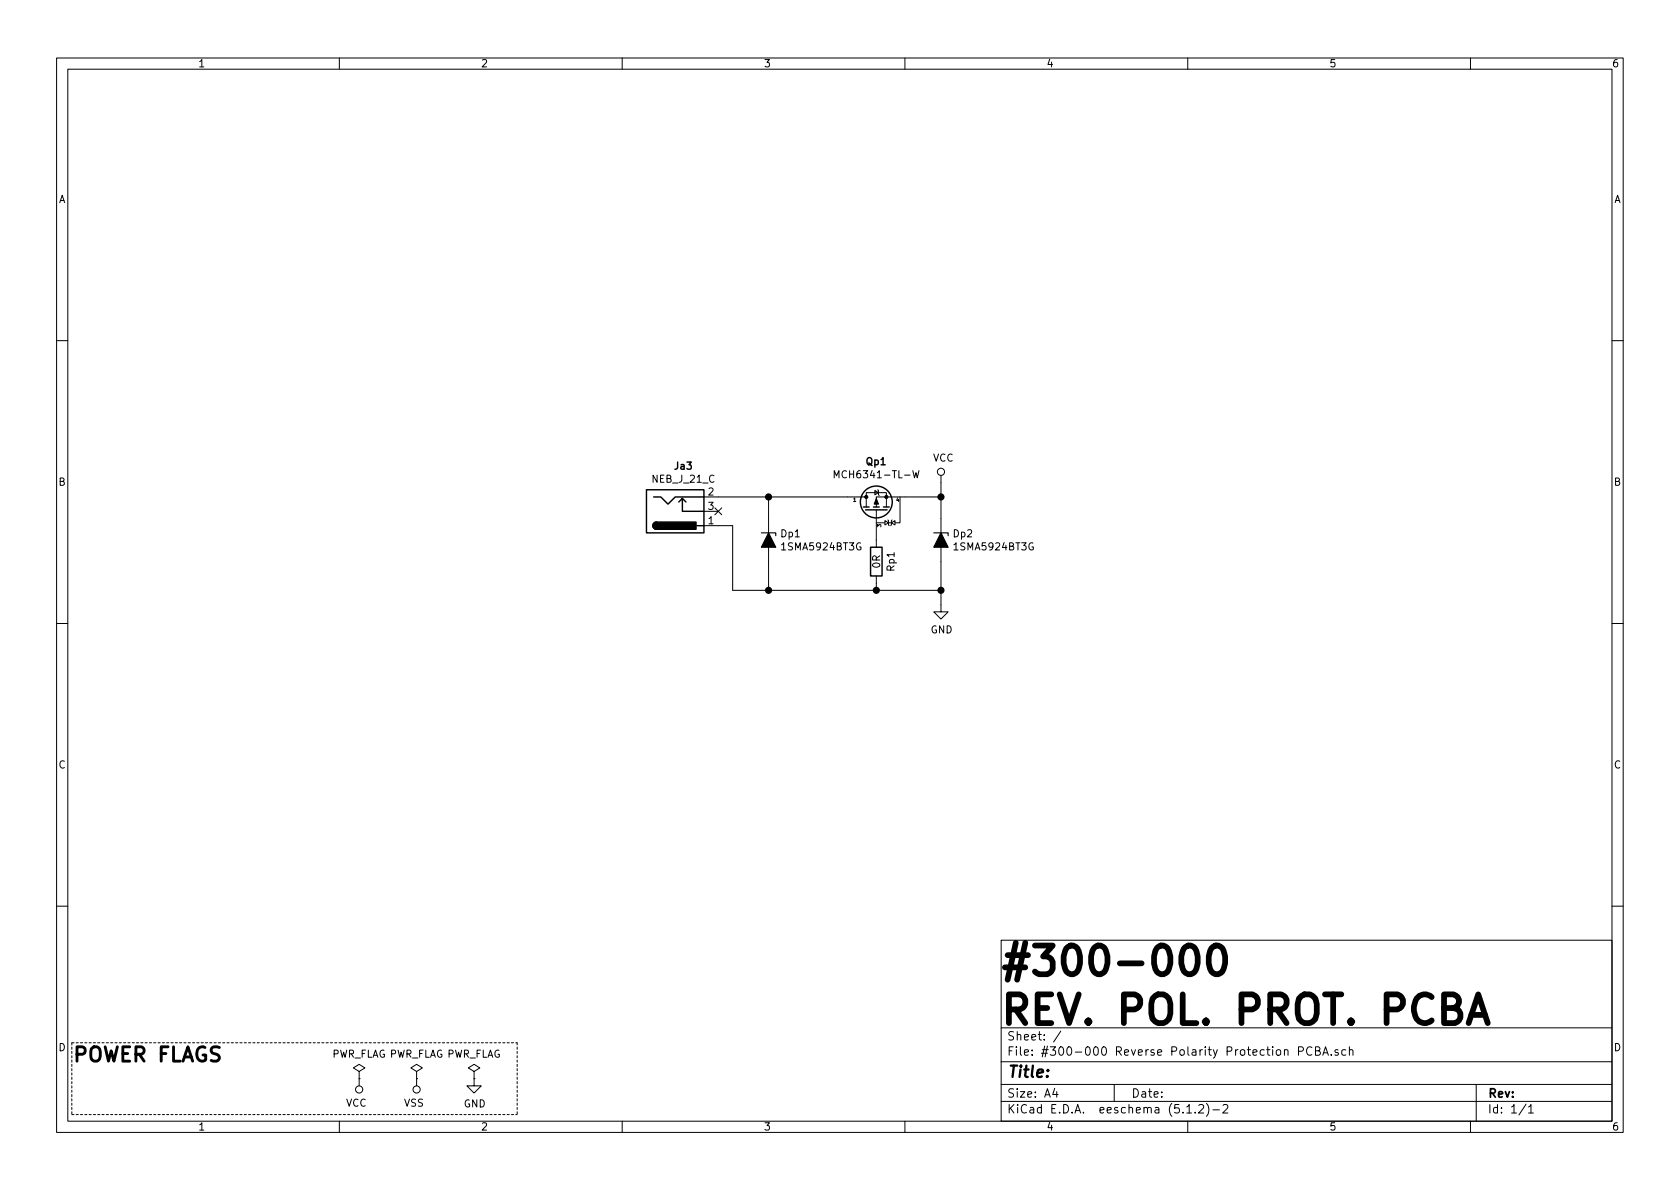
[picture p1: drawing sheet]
EESchema Schematic File Version 4
LIBS:#300-000 Reverse Polarity Protection PCBA-cache
EELAYER 29 0
EELAYER END
$Descr A4 11693 8268
encoding utf-8
Sheet 1 1
Title ""
Date ""
Rev ""
Comp ""
Comment1 ""
Comment2 ""
Comment3 ""
Comment4 ""
$EndDescr
$Comp
L power:PWR_FLAG #FLG0101
U 1 1
P 2500 7500
F 0 "#FLG0101" H 2500 7575 50  0001 C CNN
F 1 "PWR_FLAG" H 2500 7673 50  0000 C CNN
F 2 "" H 2500 7500 50  0001 C CNN
F 3 "" H 2500 7500 50  0001 C CNN
	1    2500 7500
	1    0    0    -1  
$EndComp
$Comp
L power:VCC #PWR0124
U 1 1
P 2500 7500
F 0 "#PWR0124" H 2500 7350 50  0001 C CNN
F 1 "VCC" H 2518 7673 50  0000 C CNN
F 2 "" H 2500 7500 50  0001 C CNN
F 3 "" H 2500 7500 50  0001 C CNN
	1    2500 7500
	-1   0    0    1   
$EndComp
$Comp
L power:PWR_FLAG #FLG0102
U 1 1
P 2900 7500
F 0 "#FLG0102" H 2900 7575 50  0001 C CNN
F 1 "PWR_FLAG" H 2900 7673 50  0000 C CNN
F 2 "" H 2900 7500 50  0001 C CNN
F 3 "" H 2900 7500 50  0001 C CNN
	1    2900 7500
	1    0    0    -1  
$EndComp
$Comp
L power:VSS #PWR0125
U 1 1
P 2900 7500
F 0 "#PWR0125" H 2900 7350 50  0001 C CNN
F 1 "VSS" H 2918 7673 50  0000 C CNN
F 2 "" H 2900 7500 50  0001 C CNN
F 3 "" H 2900 7500 50  0001 C CNN
	1    2900 7500
	-1   0    0    1   
$EndComp
$Comp
L power:PWR_FLAG #FLG0103
U 1 1
P 3300 7500
F 0 "#FLG0103" H 3300 7575 50  0001 C CNN
F 1 "PWR_FLAG" H 3300 7673 50  0000 C CNN
F 2 "" H 3300 7500 50  0001 C CNN
F 3 "" H 3300 7500 50  0001 C CNN
	1    3300 7500
	1    0    0    -1  
$EndComp
$Comp
L power:GND #PWR0126
U 1 1
P 3300 7500
F 0 "#PWR0126" H 3300 7250 50  0001 C CNN
F 1 "GND" H 3305 7327 50  0000 C CNN
F 2 "" H 3300 7500 50  0001 C CNN
F 3 "" H 3300 7500 50  0001 C CNN
	1    3300 7500
	1    0    0    -1  
$EndComp
Wire Notes Line
	500  7250 500  7750
Wire Notes Line
	3600 7250 3600 7750
Wire Notes Line
	500  7750 3600 7750
Wire Notes Line
	500  7250 3600 7250
Text Notes 500  7400 0    100  ~ 20
POWER FLAGS
$Comp
L Transistors_MOSFET_P_Channel:ON_Semi_MCH6341-TL-W Qp1
U 1 1
P 6100 3550
F 0 "Qp1" V 6443 3550 50  0000 C CNB
F 1 "MCH6341-TL-W" V 6352 3550 50  0000 C CNN
F 2 "Transistors_MOSFET_P_Channel_SMD:ON_Semi_MCH6341-TL-W" H 6100 3300 20  0001 C CNN
F 3 "https://www.onsemi.com/pub/Collateral/MCH6341-D.PDF" H 6100 3550 50  0001 C CNN
	1    6100 3550
	0    -1   -1   0   
$EndComp
$Comp
L Connectors_Jacks_DC_2.1:Lumberg_NEB_J_21_C Ja3
U 1 1
P 4700 3550
F 0 "Ja3" H 4757 3867 50  0000 C CNB
F 1 "NEB_J_21_C" H 4757 3776 50  0000 C CNN
F 2 "Connectors_Jacks_DC_2.1:Lumberg_NEB_J_21_C" H 4700 3550 20  0001 C CNN
F 3 "~" H 4750 3590 50  0001 C CNN
	1    4700 3550
	1    0    0    -1  
$EndComp
Wire Wire Line
	5000 3650 5100 3650
$Comp
L Diodes_Zener:ON_Semi_1SMA5924BT3G Dp1
U 1 1
P 5350 3750
F 0 "Dp1" V 5304 3829 50  0000 L CNN
F 1 "1SMA5924BT3G" V 5395 3829 50  0000 L CNN
F 2 "Diodes_Zener_SMD:ON_Semi_1SMA5924BT3G" H 5350 3750 50  0001 C CNN
F 3 "https://www.onsemi.com/pub/Collateral/1SMA5913BT3-D.PDF" H 5350 3750 50  0001 C CNN
	1    5350 3750
	0    1    1    0   
$EndComp
$Comp
L Resistors:R Rp1
U 1 1
P 6100 3900
F 0 "Rp1" V 6200 3900 50  0000 C CNN
F 1 "0R" V 6100 3900 50  0000 C CNN
F 2 "Resistors_SMD:R_0603_1608M" V 6030 3900 50  0001 C CNN
F 3 "" H 6100 3900 50  0001 C CNN
	1    6100 3900
	1    0    0    1   
$EndComp
Wire Wire Line
	6100 4050 6100 4100
Wire Wire Line
	6100 4100 5350 4100
Wire Wire Line
	5350 4100 5100 4100
Wire Wire Line
	5100 3650 5100 4100
Connection ~ 5350 4100
Wire Wire Line
	5000 3450 5350 3450
Wire Wire Line
	5350 3900 5350 4100
Wire Wire Line
	5350 3600 5350 3450
Connection ~ 5350 3450
Wire Wire Line
	5350 3450 5900 3450
Wire Wire Line
	6100 4100 6550 4100
Wire Wire Line
	6550 4100 6550 4200
Connection ~ 6100 4100
$Comp
L power:GND #PWR0142
U 1 1
P 6550 4200
F 0 "#PWR0142" H 6550 3950 50  0001 C CNN
F 1 "GND" H 6555 4027 50  0000 C CNN
F 2 "" H 6550 4200 50  0001 C CNN
F 3 "" H 6550 4200 50  0001 C CNN
	1    6550 4200
	1    0    0    -1  
$EndComp
$Comp
L power:VCC #PWR0143
U 1 1
P 6550 3350
F 0 "#PWR0143" H 6550 3200 50  0001 C CNN
F 1 "VCC" H 6567 3523 50  0000 C CNN
F 2 "" H 6550 3350 50  0001 C CNN
F 3 "" H 6550 3350 50  0001 C CNN
	1    6550 3350
	1    0    0    -1  
$EndComp
Wire Wire Line
	6550 3350 6550 3450
Wire Wire Line
	6550 3450 6300 3450
$Comp
L Diodes_Zener:ON_Semi_1SMA5924BT3G Dp2
U 1 1
P 6550 3750
F 0 "Dp2" V 6504 3829 50  0000 L CNN
F 1 "1SMA5924BT3G" V 6595 3829 50  0000 L CNN
F 2 "Diodes_Zener_SMD:ON_Semi_1SMA5924BT3G" H 6550 3750 50  0001 C CNN
F 3 "https://www.onsemi.com/pub/Collateral/1SMA5913BT3-D.PDF" H 6550 3750 50  0001 C CNN
	1    6550 3750
	0    1    1    0   
$EndComp
Wire Wire Line
	6550 3600 6550 3450
Connection ~ 6550 3450
Wire Wire Line
	6550 3900 6550 4100
Connection ~ 6550 4100
NoConn ~ 5000 3550
Text Notes 6950 7150 0    200  ~ 40
#300-000\nREV. POL. PROT. PCBA
$EndSCHEMATC
